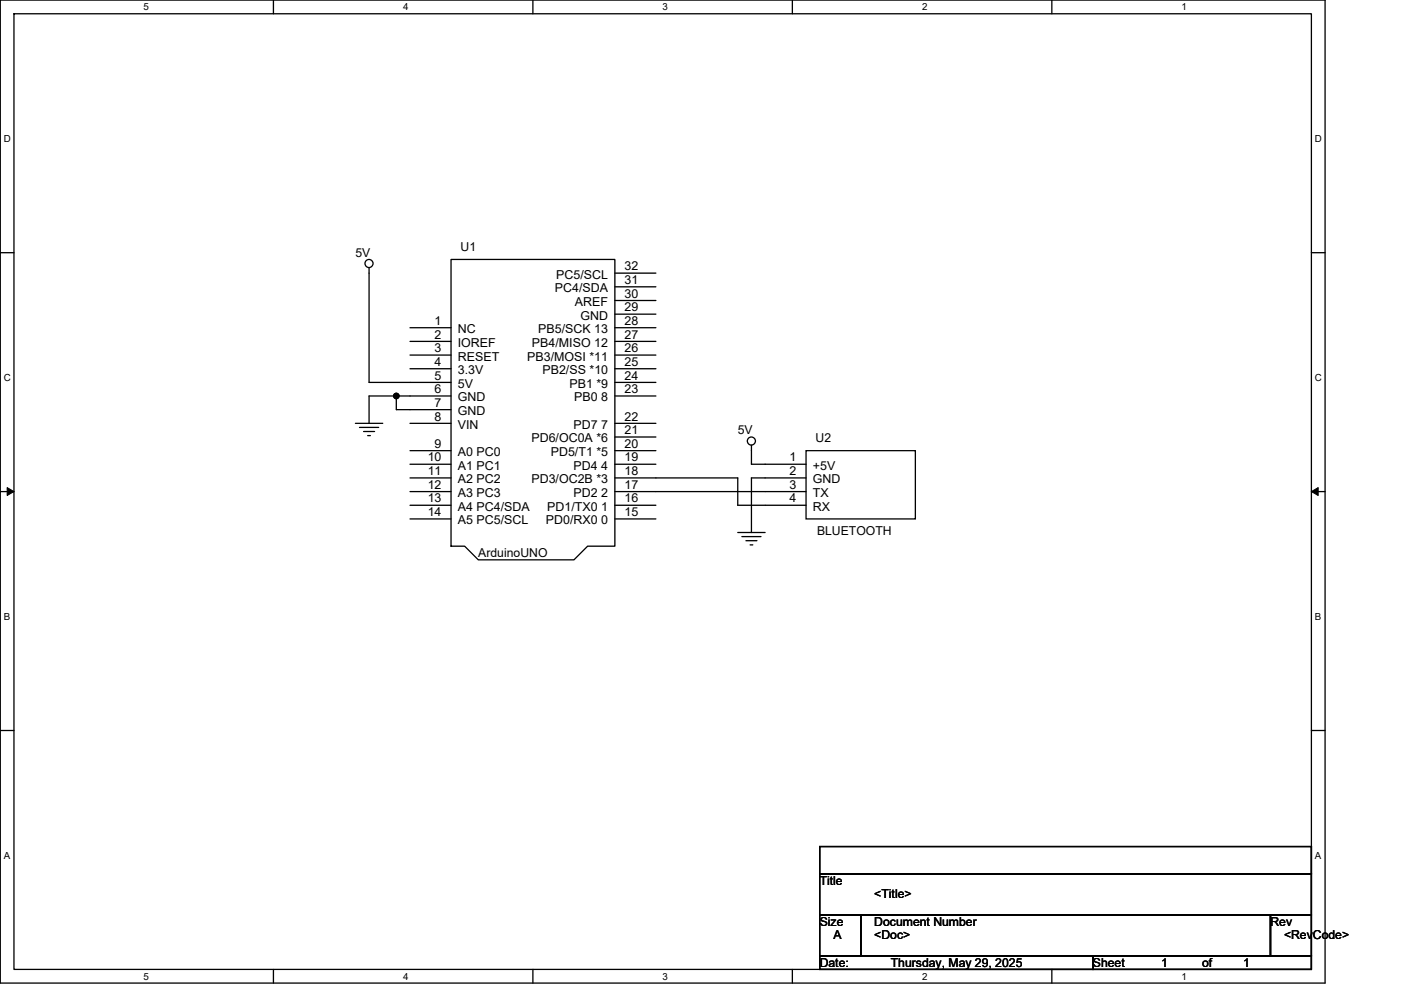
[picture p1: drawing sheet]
<svg xmlns="http://www.w3.org/2000/svg" width="297mm" height="210mm" viewBox="0 0 297 210" stroke-linecap="round" stroke-linejoin="round" font-family="sans-serif">
<path d="M.1 0h280.8v208.5h-280.8zM3 2.9h275v202.7h-275z" fill="none" stroke="#000" stroke-width=".28"/>
<g fill="#fff">
<path d="M30.5 .3h1.1v2.3h-1.1z"/>
<path d="M30.5 205.9h1.1v2.3h-1.1z"/>
</g>
<path d="M58 0v2.9M58 205.6v2.9" fill="none" stroke="#000" stroke-width=".28"/>
<g fill="#fff">
<path d="M85.5 .3h1.1v2.3h-1.1z"/>
<path d="M85.5 205.9h1.1v2.3h-1.1z"/>
</g>
<path d="M113 0v2.9M113 205.6v2.9" fill="none" stroke="#000" stroke-width=".28"/>
<g fill="#fff">
<path d="M140.5 .3h1.1v2.3h-1.1z"/>
<path d="M140.5 205.9h1.1v2.3h-1.1z"/>
</g>
<path d="M168 0v2.9M168 205.6v2.9" fill="none" stroke="#000" stroke-width=".28"/>
<g fill="#fff">
<path d="M195.5 .3h1.2v2.3h-1.2z"/>
<path d="M195.5 205.9h1.2v2.3h-1.2z"/>
</g>
<path d="M223 0v2.9M223 205.6v2.9" fill="none" stroke="#000" stroke-width=".28"/>
<g fill="#fff">
<path d="M250.5 .3h1.2v2.3h-1.2z"/>
<path d="M250.5 205.9h1.2v2.3h-1.2z"/>
<path d="M.8 28.3h1.5v2.3h-1.5z"/>
<path d="M278.8 28.3h1.5v2.3h-1.5z"/>
<path d="M.8 78.9h1.5v2.3h-1.5z"/>
<path d="M278.8 78.9h1.5v2.3h-1.5z"/>
</g>
<path d="M.1 53.6h2.9M278 53.6h2.9" fill="none" stroke="#000" stroke-width=".28"/>
<g fill="#fff">
<path d="M.8 129.6h1.4v2.3h-1.4z"/>
<path d="M278.8 129.6h1.4v2.3h-1.4z"/>
</g>
<path d="M.1 104.3h2.9M278 104.3h2.9" fill="none" stroke="#000" stroke-width=".28"/>
<path d="M1.5 103.4l1.5 .9-1.5 .8zM278 104.3l1.5-.9v1.7z" fill="#000" stroke="#000" stroke-width=".21"/>
<g fill="#fff">
<path d="M.8 180.3h1.4v2.3h-1.4z"/>
<path d="M278.8 180.3h1.4v2.3h-1.4z"/>
</g>
<g fill="none" stroke="#000" stroke-width=".28">
<path d="M78.2 56.8v24.3h17.4M95.6 55h34.8v60.8h-5.8l-2.9 2.9h-20.3l-2.9-2.9h-2.9zM130.4 57.9h8.7M86.9 72.4h8.7M86.9 75.3h8.7M86.9 78.2h8.7M86.9 69.5h8.7M130.4 66.6h8.7M130.4 69.5h8.7M130.4 75.3h8.7M130.4 78.2h8.7M130.4 72.4h8.7"/>
<path d="M130.4 60.8h8.7M130.4 63.7h8.7M75.4 89.8h5.7M76.2 90.7h4.1M77.1 91.5h2.3M78 92.4h.5M84 84v2.9h11.6M84 84h-5.8v5.8M84 84h11.6M86.9 89.8h8.7M86.9 95.6h8.7M86.9 98.5h8.7"/>
<path d="M130.4 81.1h8.7M130.4 84h8.7M130.4 89.8h8.7M130.4 92.7h8.7M130.4 95.6h8.7M130.4 98.5h8.7M159.3 94.4v4.1h11.6M170.9 95.6h23.2v14.5h-23.2zM86.9 101.4h8.7M86.9 104.3h8.7M86.9 107.2h8.7M86.9 110.1h8.7"/>
<path d="M130.4 104.3h40.5M130.4 101.4h26v5.8h14.5M130.4 107.2h8.7M130.4 110.1h8.7M156.4 112.9h5.8M157.3 113.8h4.1M158.2 114.7h2.3M159 115.6h.6M170.9 101.4h-11.6v11.5M.1 154.9h2.9M278 154.9h2.9M173.8 179.6h104.2v5.7h-104.2z"/>
<path d="M173.8 194h8.7v8.7h-8.7zM173.8 185.3h104.2v8.7h-104.2zM182.5 194h86.9v8.7h-86.9zM269.4 194h8.6v8.7h-8.6zM173.8 202.7h57.9v2.9h-57.9zM231.7 202.7h46.3v2.9h-46.3z"/>
<circle cx="78.2" cy="55.9" r=".86"/>
<circle cx="159.3" cy="93.5" r=".86"/>
</g>
<circle cx="84" cy="84" r=".57" fill="#000" stroke="#000" stroke-width=".28"/>
<g font-size="2.6">
<text x="97.6" y="53.3">U1</text>
<text x="75.3" y="54.5">5V</text>
<text x="117.9" y="59.1">PC5/SCL</text>
<text x="132.4" y="57.3">32</text>
<text x="117.6" y="62">PC4/SDA</text>
<text x="121.9" y="64.9">AREF</text>
<text x="132.4" y="60.2">31</text>
<text x="132.4" y="63.1">30</text>
<text x="92.1" y="71.8">2</text>
<text x="92.1" y="68.9">1</text>
<text x="97.1" y="70.7">NC</text>
<text x="114.1" y="70.7">PB5/SCK 13</text>
<text x="123.1" y="67.8">GND</text>
<text x="132.4" y="71.8">27</text>
<text x="132.4" y="66">29</text>
<text x="132.4" y="68.9">28</text>
<text x="92.1" y="74.7">3</text>
<text x="92.1" y="77.6">4</text>
<text x="97.1" y="73.6">IOREF</text>
<text x="97.1" y="76.5">RESET</text>
<text x="111.8" y="76.5">PB3/MOSI *11</text>
<text x="112.8" y="73.6">PB4/MISO 12</text>
<text x="132.4" y="74.7">26</text>
<text x="132.4" y="77.6">25</text>
<text x="92.1" y="80.5">5</text>
<text x="92.1" y="83.4">6</text>
<text x="97.1" y="79.4">3.3V</text>
<text x="97.1" y="82.3">5V</text>
<text x="115" y="79.4">PB2/SS *10</text>
<text x="120.7" y="82.3">PB1 *9</text>
<text x="132.4" y="83.4">23</text>
<text x="132.4" y="80.5">24</text>
<text x="92.1" y="86.3">7</text>
<text x="92.1" y="89.2">8</text>
<text x="97.1" y="85.2">GND</text>
<text x="97.1" y="88.1">GND</text>
<text x="121.7" y="85.2">PB0 8</text>
<text x="132.4" y="89.2">22</text>
<text x="92.1" y="95">9</text>
<text x="97.1" y="91">VIN</text>
<text x="112.7" y="93.9">PD6/OC0A *6</text>
<text x="121.6" y="91">PD7 7</text>
<text x="132.4" y="92.1">21</text>
<text x="132.4" y="95">20</text>
<text x="156.4" y="92.1">5V</text>
<text x="172.9" y="93.9">U2</text>
<text x="90.7" y="97.9">10</text>
<text x="90.7" y="100.8">11</text>
<text x="97.1" y="96.8">A0 PC0</text>
<text x="97.1" y="99.6">A1 PC1</text>
<text x="116.8" y="96.8">PD5/T1 *5</text>
<text x="121.6" y="99.6">PD4 4</text>
<text x="132.4" y="97.9">19</text>
<text x="132.4" y="100.8">18</text>
<text x="167.4" y="97.9">1</text>
<text x="167.4" y="100.8">2</text>
<text x="172.3" y="99.6">+5V</text>
<text x="90.7" y="103.7">12</text>
<text x="90.7" y="106.6">13</text>
<text x="97.1" y="102.5">A2 PC2</text>
<text x="97.1" y="105.4">A3 PC3</text>
<text x="112.7" y="102.5">PD3/OC2B *3</text>
<text x="121.6" y="105.4">PD2 2</text>
<text x="132.4" y="103.7">17</text>
<text x="132.4" y="106.6">16</text>
<text x="167.4" y="103.7">3</text>
<text x="167.4" y="106.6">4</text>
<text x="172.3" y="102.5">GND</text>
<text x="172.3" y="105.4">TX</text>
<text x="90.7" y="109.5">14</text>
<text x="97.1" y="108.3">A4 PC4/SDA</text>
<text x="97.1" y="111.2">A5 PC5/SCL</text>
<text x="115.7" y="111.2">PD0/RX0 0</text>
<text x="116" y="108.3">PD1/TX0 1</text>
<text x="132.4" y="109.5">15</text>
<text x="172.3" y="108.3">RX</text>
<text x="173.2" y="113.5">BLUETOOTH</text>
<text x="101.4" y="118.2">ArduinoUNO</text>
<text x="173.8" y="187.7">Title</text>
<text x="185.4" y="190.6">&lt;Title&gt;</text>
<text x="173.8" y="196.4">Size</text>
<text x="185.4" y="196.4">Document Number</text>
<text x="269.4" y="196.4">Rev</text>
<text x="176.7" y="199.3">A</text>
<text x="185.4" y="199.3">&lt;Doc&gt;</text>
<text x="272.2" y="199.3">&lt;RevCode&gt;</text>
<text x="173.8" y="205">Date:</text>
<text x="188.9" y="205">Thursday, May 29, 2025</text>
<text x="231.7" y="205">Sheet</text>
<text x="246.2" y="205">1</text>
<text x="254.9" y="205">of</text>
<text x="263.6" y="205">1</text>
</g>
<g font-size="2.1">
<text x="30.5" y="2.2">5</text>
<text x="85.5" y="2.2">4</text>
<text x="140.5" y="2.2">3</text>
<text x="195.5" y="2.2">2</text>
<text x="250.5" y="2.2">1</text>
<text x=".8" y="30.1">D</text>
<text x="278.8" y="30.1">D</text>
<text x=".8" y="80.8">C</text>
<text x="278.8" y="80.8">C</text>
<text x=".8" y="131.4">B</text>
<text x="278.8" y="131.4">B</text>
<text x=".8" y="182.1">A</text>
<text x="278.8" y="182.1">A</text>
<text x="30.5" y="207.8">5</text>
<text x="85.5" y="207.8">4</text>
<text x="140.5" y="207.8">3</text>
<text x="195.5" y="207.8">2</text>
<text x="250.5" y="207.8">1</text>
</g>
</svg>
